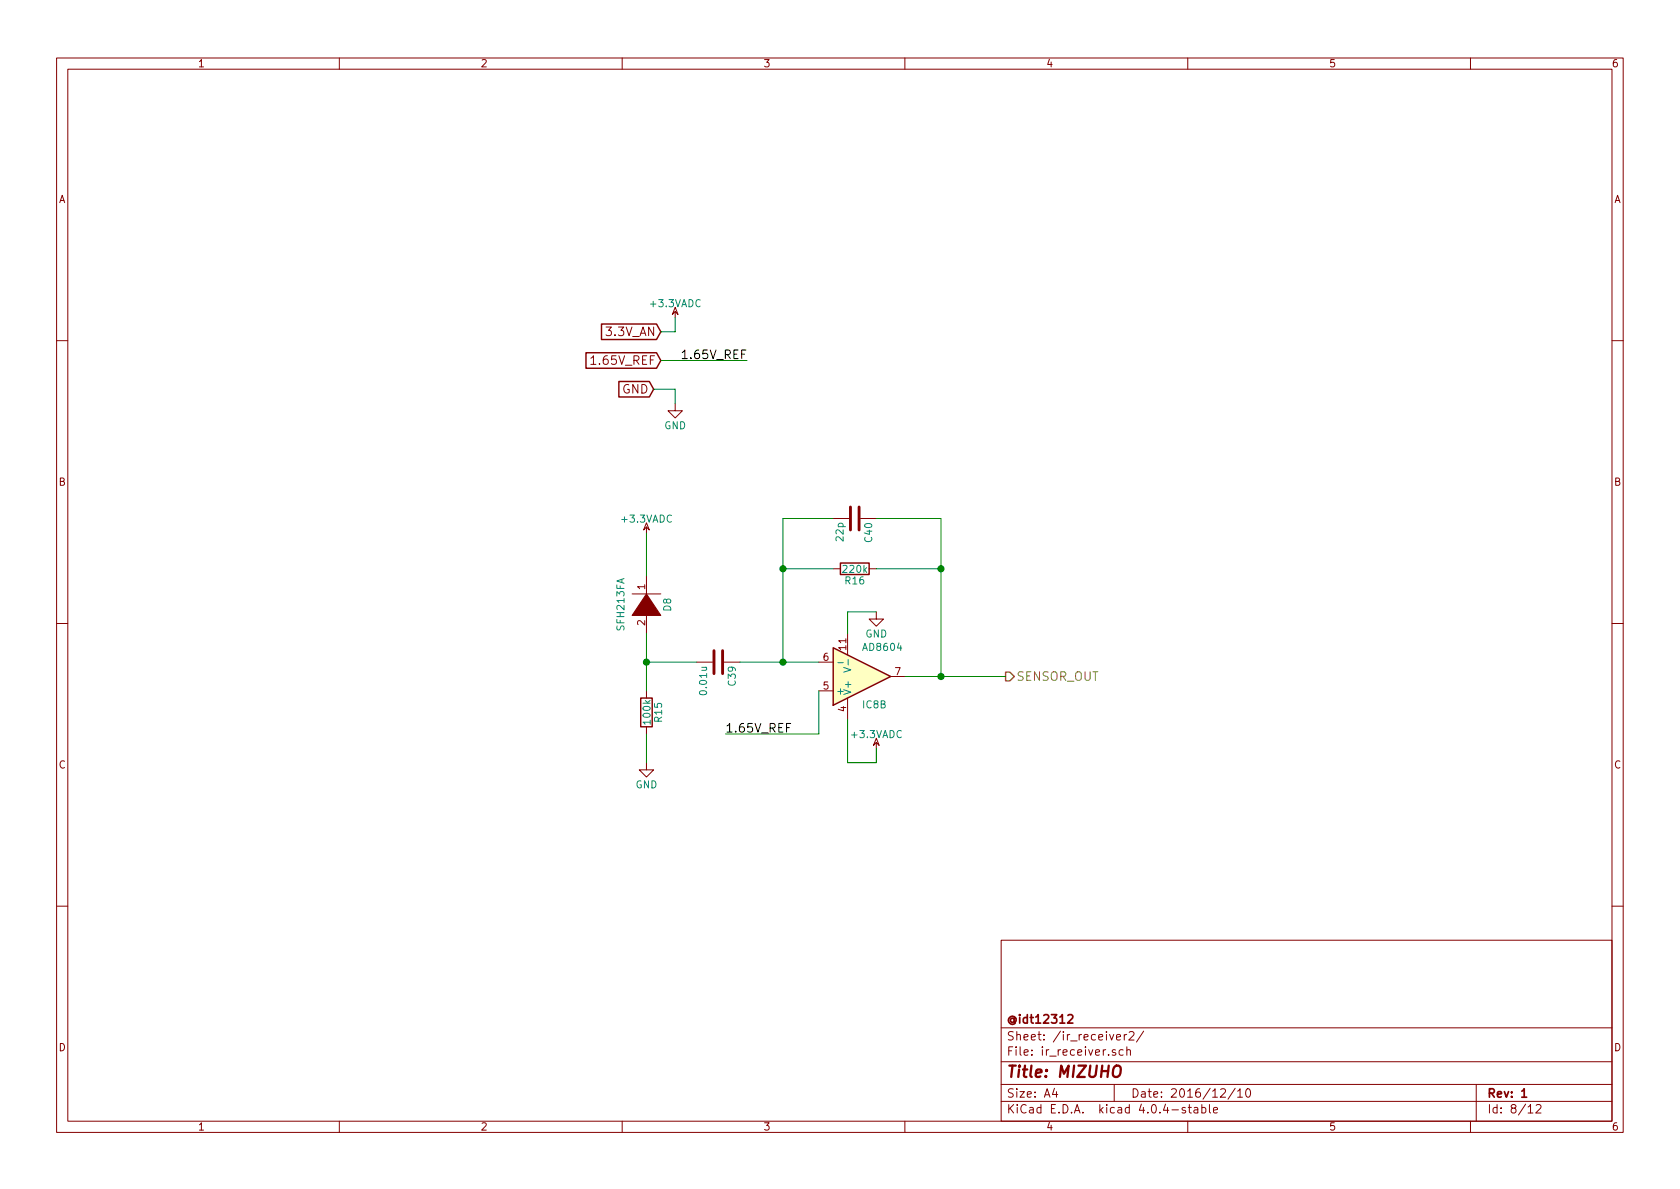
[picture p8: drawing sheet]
<svg xmlns="http://www.w3.org/2000/svg" width="297mm" height="210mm" viewBox="0 0 297 210" stroke-linecap="round" stroke-linejoin="round" font-family="sans-serif">
<g fill="none" stroke="#840000" stroke-width=".18">
<path d="M10 10.3h277v189.9h-277zM12 12.2h273v186.1h-273zM60 10.3v1.9M110 10.3v1.9M160 10.3v1.9M210 10.3v1.9M260 10.3v1.9M119.4 55.1v1M119.4 54.4l.5 1.2-.5-.5-.5 .5zM10 60.2h2M119.4 71.4v1.2h1.2l-1.2 1.3-1.3-1.3h1.3M285 60.2h2"/>
<path d="M114.3 93.2v1M114.3 92.5l.5 1.2-.5-.5-.5 .5zM147.3 91.7h2.8M152.1 91.7h2.8M10 110.3h2M111.8 105h5M114.3 101.8v3.9M114.3 108.2v3.8M123.2 117.1h2.8M128 117.1h2.8M144.8 117.1h2.5M147.3 100.6h1.3"/>
<path d="M149.9 112v3.8M153.7 100.6h1.2M154.9 108.2v1.3h1.3l-1.3 1.2-1.2-1.2h1.2M157.5 119.6h2.5M285 110.3h2M114.3 134.9v1.2h1.3l-1.3 1.3-1.3-1.3h1.3M114.3 122.2v1.2M114.3 128.5v1.3M144.8 122.2h2.5M149.9 123.4v3.8M154.9 131.3v1M154.9 130.6l.5 1.2-.5-.5-.5 .5z"/>
<path d="M10 160.2h2M177 166.3h108v32h-108zM285 160.2h2M60 198.3v1.9M110 198.3v1.9M160 198.3v1.9M177 194.8h108M177 191.8h108M177 187.8h108M177 181.8h108M186.4 192.5l-.3 1h.9M186.8 193v1"/>
<path d="M197 191.8v3M197.2 185.7a.37 .37 0 0 0-.6 .1l.1 .2 .5 .2 .1 .1-.2 .3-.5-.1M197.4 183.4l.7-.1v-.3l-.5-.1-.2 .2 .1 .7h.6M198.6 185.7l-.5-.1-.2 .3v.6l.2 .1 .5-.1M198.8 182.9v1M199.2 182.9l-.4 .3M199.2 185.7l.2-.1 .4 .1 .1 .9M199.2 185.1v1.5M199.6 182.6l.3-.2h.3l.3 .4-.9 1.1h.9M202.2 182.3l-1.3 2M209.6 195.9a.37 .37 0 0 0-.6 .1l.1 .3 .5 .1 .1 .1-.3 .3-.4-.1M210 198.3v1.9"/>
<path d="M210.1 195.8h.5M210.3 195.3v1.3l.3 .2M211.2 195.9h.5l.1 .9M211.8 196.2l-.5 .1-.2 .2 .2 .3 .5-.1M212.5 195.9l.4-.1 .3 .3-.1 .6h-.6M212.5 195.3v1.5M213.8 195.3v1.3l.2 .2M214.6 196.3l.7-.1-.1-.3-.4-.1-.2 .2v.7h.6M215.8 192.7l.3-.2h.3l.3 .5-1 1h1M218.4 192.5l-1.3 1.9M218.8 193l.5-.5v1.5M218.8 194h.9"/>
<path d="M220.5 192.6l.1-.1a.81 .81 0 0 1 .6 .6 .81 .81 0 0 1-.3 .8l-.1 .1a.8 .8 0 0 1-.6-.6 .8 .8 0 0 1 .3-.8zM260 198.3v1.9M261 191.8v6.5M270.2 195.8l.4-.5v1.5M270.2 196.8h.8M271.6 195.5l.2-.2h.4l.3 .5-1 1h1"/>
</g>
<path d="M188.8 179.6l.3-.2h.3l.3 .5-1 1h1M269.1 194h.8" fill="none" stroke="#840000" stroke-width=".3"/>
<path d="M197 188.7a.66 .66 0 0 1 1.1 0 1.43 1.43 0 0 1-.6 1.7l-.5-.1a1.49 1.49 0 0 1 0-1.6z" fill="none" stroke="#840000" stroke-width=".41"/>
<path d="M114.3 105l2.5 3.8h-5z" fill="#840000" stroke="#840000" stroke-width=".18"/>
<path d="M106.3 57.3h9.8l.7 1.4-.7 1.3h-9.8zM103.6 62.4h12.5l.7 1.3-.7 1.4h-12.5zM109.4 67.5h5.4l.8 1.3-.8 1.4h-5.4zM148.6 99.6h5.1v2h-5.1zM147.3 114.5l10.2 5.1-10.2 5.1zM113.3 123.4h2v5.1h-2z" fill="none" stroke="#840000" stroke-width=".25"/>
<path d="M150.4 89.7v4M151.9 89.7v4M126.2 115.1v4M127.8 115.1v4" fill="none" stroke="#840000" stroke-width=".51"/>
<path d="M147.3 114.5l10.2 5.1-10.2 5.1z" fill="#ffffc2" stroke="#ffffc2" stroke-width=".18"/>
<path d="M148.1 117.2h1M149.2 118l1.2 .5-1.2 .4M150 116.6v1" fill="none" stroke="#008484" stroke-width=".18"/>
<g fill="none" stroke="#008400" stroke-width=".18">
<path d="M119.4 56.1v2.6h-2.6M115.6 68.8h3.8v2.6M116.8 63.7h15.3M114.3 94.2v7.6M147.3 91.7h-8.9v25.4M154.9 91.7h11.5v27.9M114.3 112v10.2M114.3 117.1h8.9M130.8 117.1h14M138.4 100.6h8.9M154.9 100.6h11.5M154.9 108.2h-5v3.8"/>
<path d="M160 119.6h17.8M114.3 129.8v5.1M144.8 122.2v7.6h-16.5M149.9 127.2v7.7h5v-2.6"/>
</g>
<g fill="#008400" stroke="#008400" stroke-width=".25">
<circle cx="114.3" cy="117.1" r=".51"/>
<circle cx="138.4" cy="117.1" r=".51"/>
<circle cx="138.4" cy="100.6" r=".51"/>
<circle cx="166.4" cy="119.6" r=".51"/>
<circle cx="166.4" cy="100.6" r=".51"/>
</g>
<path d="M177.8 118.9h.8l.7 .7-.7 .8h-.8z" fill="none" stroke="#848400" stroke-width=".25"/>
<text font-size="2.8" fill="#840000" x="178" y="190.5">Title: MIZUHO</text>
<g font-size="2.1" fill="#840000">
<text x="107.3" y="59.4">3.3V_AN</text>
<text x="105" y="64.5">1.65V_REF</text>
<text x="109.9" y="69.6">GND</text>
<text x="178" y="184">Sheet: /ir_receiver2/</text>
<text x="178" y="181">@idt12312</text>
<text x="178" y="186.7">File: ir_receiver.sch</text>
<text x="178" y="196.9">KiCad E.D.A. kicad 4.0.4-stable</text>
<text x="178" y="194.1">Size: A4</text>
<text x="200" y="194.1">Date: 2016/12/10</text>
<text x="263" y="194.1">Rev: 1</text>
<text x="263" y="196.9">Id: 8/12</text>
</g>
<g font-size="2.1">
<text x="121.1" y="63.5">1.65V_REF</text>
<text x="128.3" y="129.5">1.65V_REF</text>
</g>
<text font-size="2.1" fill="#848400" x="179.7" y="120.4">SENSOR_OUT</text>
<g font-size="1.8" fill="#840000">
<text x="35" y="11.9">1</text>
<text x="85" y="11.9">2</text>
<text x="135" y="11.9">3</text>
<text x="185" y="11.9">4</text>
<text x="235" y="11.9">5</text>
<text x="285" y="11.9">6</text>
<text x="10.4" y="35.9">A</text>
<text x="285.4" y="35.9">A</text>
<text x="10.4" y="85.9">B</text>
<text x="285.4" y="85.9">B</text>
<text x="114" y="104.2" transform="rotate(-90 114 104.2)">1</text>
<text x="114" y="110.6" transform="rotate(-90 114 110.6)">2</text>
<text x="145.6" y="116.8">6</text>
<text x="149.6" y="114.9" transform="rotate(-90 149.6 114.9)">11</text>
<text x="158.3" y="119.4">7</text>
<text x="145.6" y="121.9">5</text>
<text x="149.6" y="125.8" transform="rotate(-90 149.6 125.8)">4</text>
<text x="10.4" y="135.9">C</text>
<text x="285.4" y="135.9">C</text>
<text x="10.4" y="185.9">D</text>
<text x="285.4" y="185.9">D</text>
<text x="35" y="199.9">1</text>
<text x="85" y="199.9">2</text>
<text x="135" y="199.9">3</text>
<text x="185" y="199.9">4</text>
<text x="235" y="199.9">5</text>
<text x="285" y="199.9">6</text>
</g>
<g font-size="1.8" fill="#008484">
<text x="115.1" y="54.3">+3.3VADC</text>
<text x="117.4" y="75.9">GND</text>
<text x="110.1" y="92.4">+3.3VADC</text>
<text x="149.1" y="95.6" transform="rotate(-90 149.1 95.6)">22p</text>
<text x="154.2" y="95.8" transform="rotate(-90 154.2 95.8)">C40</text>
<text x="149.2" y="101.3">220k</text>
<text x="149.5" y="103.3">R16</text>
<text x="110.4" y="111.3" transform="rotate(-90 110.4 111.3)">SFH213FA</text>
<text x="118.6" y="108" transform="rotate(-90 118.6 108)">D8</text>
<text x="153" y="112.7">GND</text>
<text x="152.8" y="115.1">AD8604</text>
<text x="125" y="122.7" transform="rotate(-90 125 122.7)">0.01u</text>
<text x="130.1" y="121.2" transform="rotate(-90 130.1 121.2)">C39</text>
<text x="147.8" y="122.8">+</text>
<text x="150.5" y="122.9" transform="rotate(-90 150.5 122.9)">V+</text>
<text x="152.6" y="125.2">IC8B</text>
<text x="115" y="127.9" transform="rotate(-90 115 127.9)">100k</text>
<text x="117" y="127.6" transform="rotate(-90 117 127.6)">R15</text>
<text x="150.7" y="130.5">+3.3VADC</text>
<text x="112.3" y="139.4">GND</text>
</g>
</svg>
